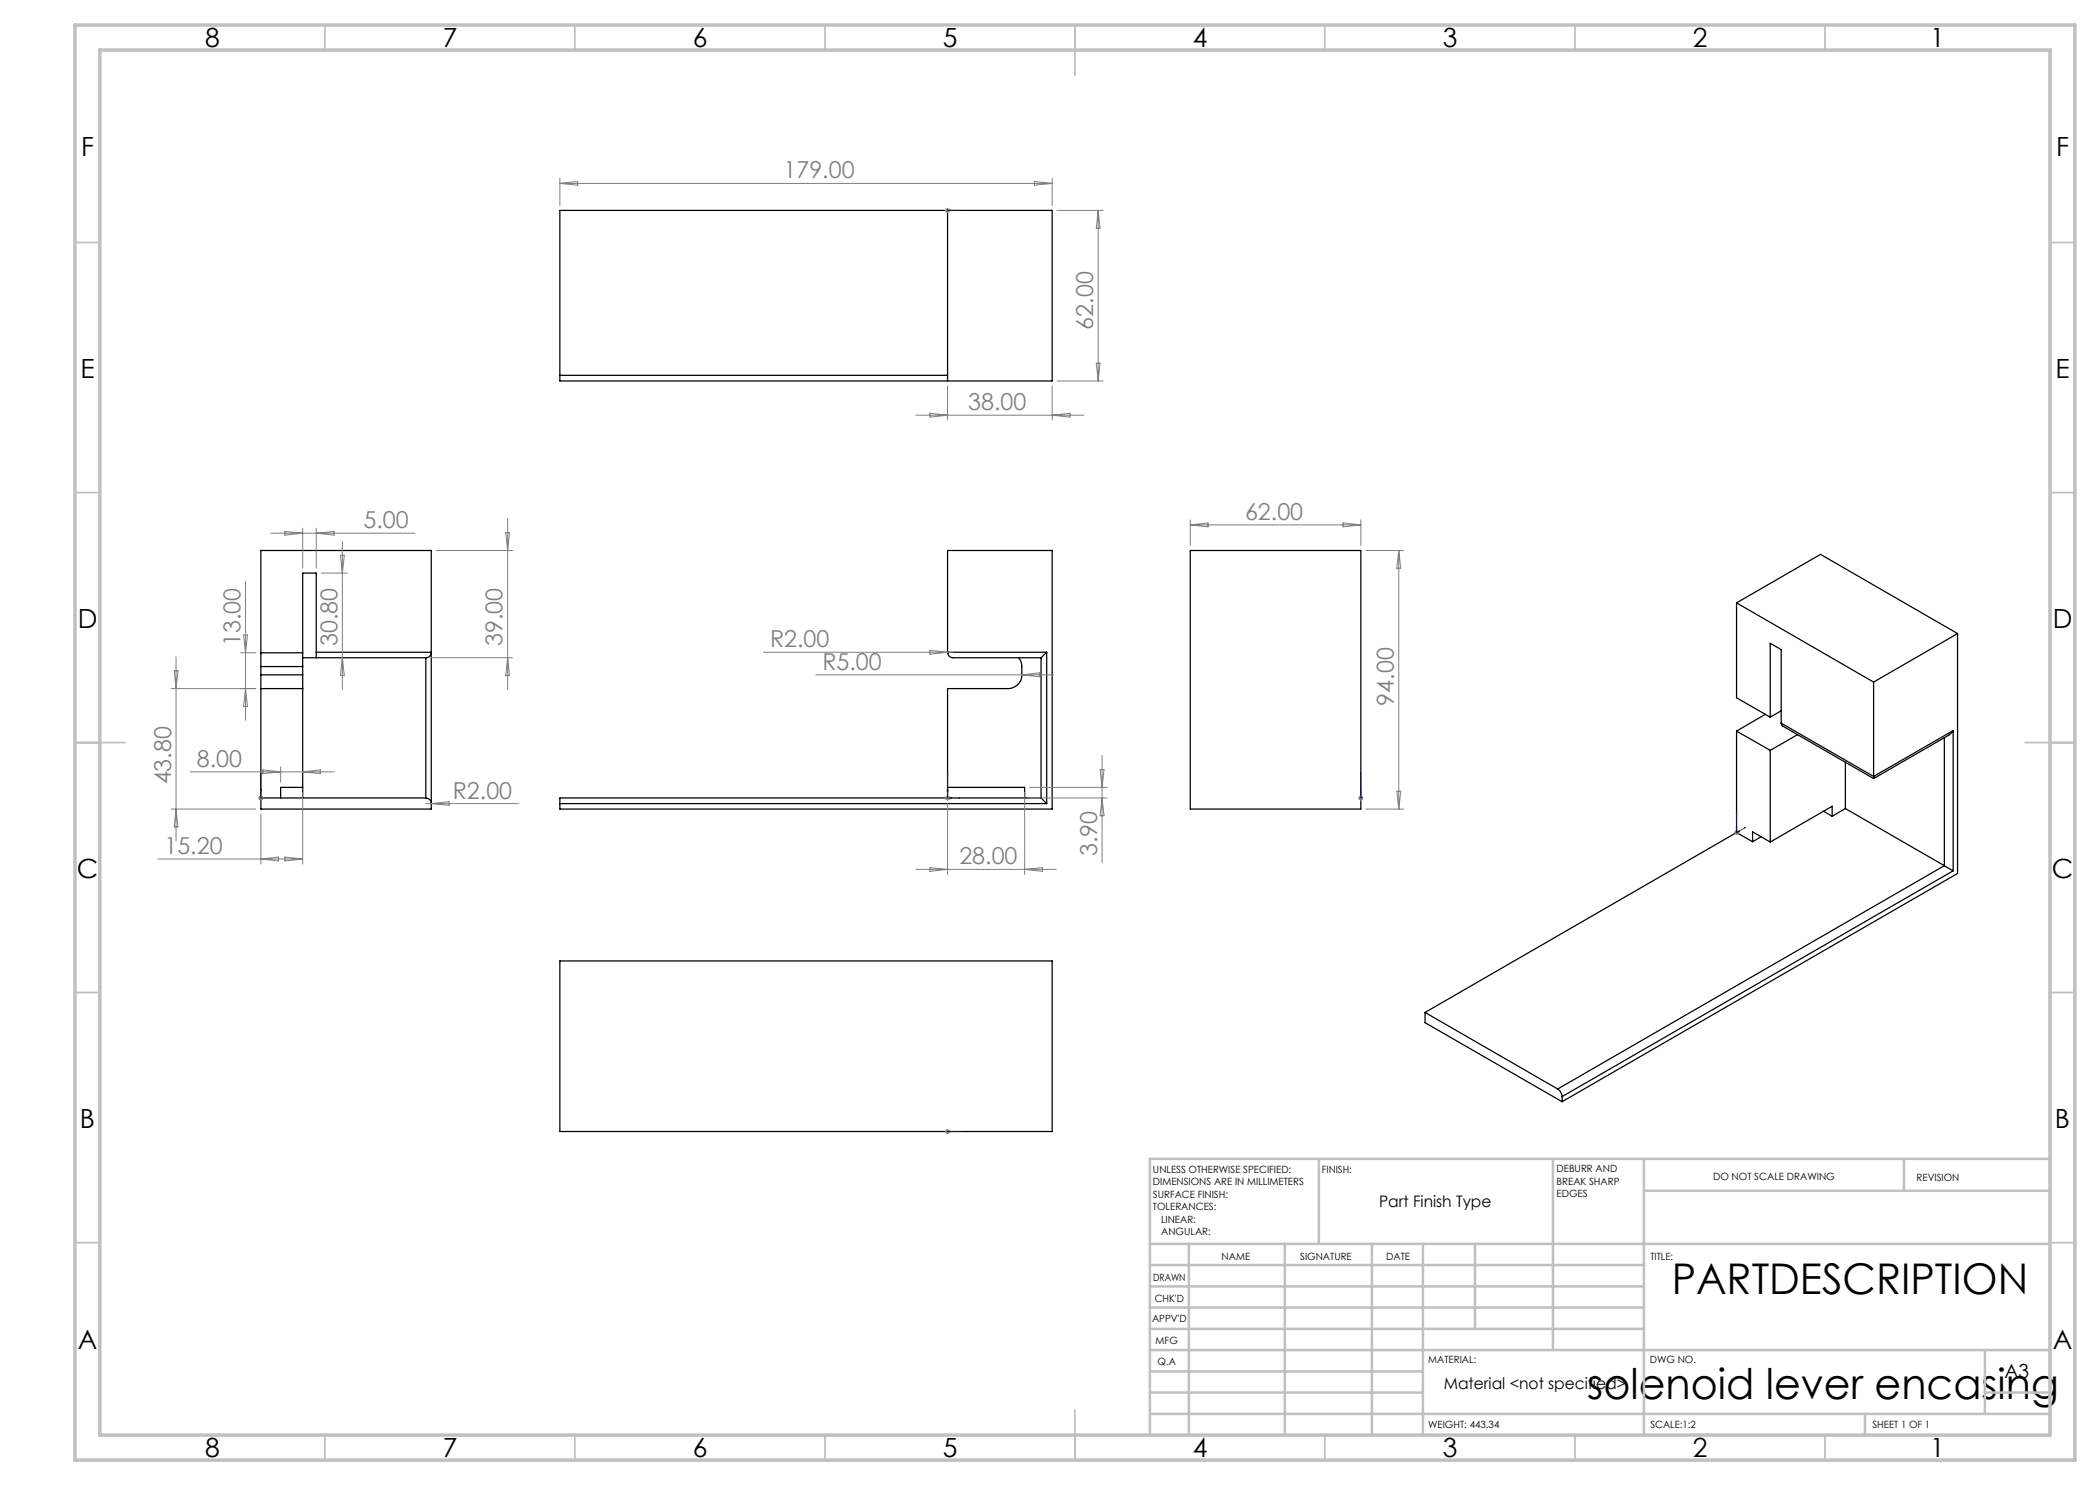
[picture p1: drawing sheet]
<svg xmlns="http://www.w3.org/2000/svg" width="420mm" height="297mm" viewBox="0 0 420 297" stroke-linecap="round" stroke-linejoin="round" font-family="sans-serif">
<g fill="none" stroke="#000" stroke-width=".25">
<path d="M112 42.1h98.4v34.1h-98.4zM189.5 42.1v34.1M112 75.1h77.5M238.1 110.1h34.1v51.7h-34.1zM52.2 130.6v2.7M52.2 135v2.7M52.2 130.6v-20.5h34.1v51.7h-34.1v-24.1M52.2 137.7h8.3M52.2 133.3v1.7M52.2 130.6h8.3M52.2 133.3h8.3M52.2 135h8.3"/>
<path d="M60.5 130.6v2.7M60.5 135v2.7M60.5 131.5h24.7M60.5 133.3v1.7M60.5 137.7v21.9M63.3 130.5h23a1.08 1.08 0 0 1-1.1 1M63.3 130.5v1M63.3 130.5v-15.9h-2.8v16M85.2 131.5v28.1M189.5 130.6h.1M189.5 130.6v-20.5h20.9v51.7h-98.4v-1.1M203.7 131.5a4.7 4.7 0 0 1 .6 4 2.76 2.76 0 0 1-2.7 2.2h-12.1v21.9"/>
<path d="M208.2 131.5v28.1M209.3 130.5l-1.1 1M209.3 130.5h-19.8a1.09 1.09 0 0 0 1.1 1h17.6M209.3 130.5v30.2M347.3 120.6v19l6.7 3.8M347.3 120.6l27.4 15.8M347.3 120.6l16.8-9.7 27.4 15.8M374.7 136.4v18.9M391.5 126.7l-16.8 9.7M391.5 126.7v48l-79.1 45.6M52.2 159.6h33M60.5 157.5h-4.4v2.1"/>
<path d="M85.2 159.6a1.15 1.15 0 0 1 1.1 1.1M189.5 157.5h15.4v2.1M208.2 159.6l1.1 1.1M208.2 159.6h-96.2v1.1M347.3 146.2v20.3M347.3 146.2l6.7 3.9M353.1 142.9l-5.8 3.3M354 143.4v-14.7l2.2 1.2v14.7M354 150.1v18.3M356.2 144.6l.3 .6 18.2 10.5M356.2 144.6l18.5 10.7M356.2 142.2l-2.2 1.2"/>
<path d="M359.5 146.9l-5.5 3.2M369.1 152.4v9.3M374.7 155.3v.4M388.9 147.6v25.5M390.6 146.1l-.9 .9-15 8.7M390.6 146.1l-15.9 9.2M390.6 146.1v28.1M112 160.7h97.3M347.3 166.5l3.2 1.8M347.3 166.5l-62.3 36M350.5 168.3v-1.9l3.5 2M352.2 167.4l-1.7 .9"/>
<path d="M364.7 162.2l1.7 1.1M366.4 163.3v-2l-12.4 7.1M369.1 161.7l19.8 11.4M369.1 161.7l-2.7 1.6M388.9 173.1l1.7 1.1M388.9 173.1l-77.4 44.7M390.6 174.2l-78.2 45.1M112 192.2h98.4v34.1h-98.4zM285 202.5v2l27.4 15.8M285 202.5l26.5 15.3M311.5 217.8a2.21 2.21 0 0 1 .9 1.5M312.4 219.3v1"/>
</g>
<g fill="none" stroke="#00f" stroke-width=".2">
<path d="M189.4 42.1h.3zM189.5 42.1h.1zM189.5 42.1h.1M190.4 42.1h-.4h.4M192.1 42.1h-.3h.3M192.1 42.1h-2.6M52.2 159.5v.2zM52.2 157.8v.4v-.4M52.2 159.6v.1zM52.2 154.5v.3v-.3M52.2 159.6h.1M52.2 154.5v5.1"/>
<path d="M189.5 157.8l.2 .4h-.3zM189.5 154.5v5.1h2.6M189.5 154.5l.1 .3h-.1zM190 159.5l.4 .1-.4 .1zM191.8 159.6h.3l-.3 .1zM272.2 159.6v.1zM272.2 154.5v.3v-.3M272.2 154.5v5.1M272.2 159.5v.2zM272.2 157.8v.4v-.4M272.2 159.6h.1M347.3 162.4v4.1"/>
<path d="M347.3 162.4v.2zM347.3 165.2l.1 .3-.2 .1zM347.6 166.3l.3-.1-.3 .2zM347.9 166.2l-.6 .3M348.9 165.5h.2l-.2 .1zM349.1 165.5l-1.8 1M189.4 226.3h.3zM189.5 226.3h.1zM189.5 226.3h.1M189.5 226.3h2.6M190.4 226.3h-.4h.4M192.1 226.3h-.3h.3"/>
</g>
<g fill="none" stroke="#808080" stroke-width=".2">
<path d="M112 35.7v5.4M112 36.7h98.4M112 36.7l3.5-.4v.7zM206.9 36.3l3.5 .4-3.5 .3zM210.4 35.7v5.4M189 42.1h1M189.2 41.7l.7 .7M189.5 41.6v1M189.9 41.7l-.7 .7M211.4 42.1h9.2M219.6 42.1v34.1M219.6 42.1l.4 3.5h-.7z"/>
<path d="M189.5 77.2v6.8M210.4 77.2v6.8M211.4 76.2h9.2M219.3 72.6h.7l-.4 3.6zM183.2 83h33.6M186 82.7l3.5 .3-3.5 .4zM210.4 83l3.6-.3v.7zM49.1 116.3v27.8M54.2 106.6h28.8M57 106.3l3.5 .3-3.5 .4zM60.5 105.7v7.9M63.3 105.7v7.9"/>
<path d="M63.3 106.6l3.5-.3v.7zM64.3 114.6h5.2M68.1 111.1h.8l-.4 3.5zM68.5 108.3v29.6M87.2 110.1h15.3M101.1 106.5h.8l-.4 3.6zM101.5 103.7v34.2M238.1 104v5.1M238.1 105h34.1M238.1 105l3.5-.4v.8zM268.6 104.6l3.6 .4-3.6 .4zM272.2 104v5.1"/>
<path d="M273.2 110.1h7.5M279.8 110.1v51.7M279.8 110.1l.3 3.6h-.7zM34.2 137.7h17M34.9 134.2h.7l-.4 3.5zM35.2 131.4v36.8M48.1 130.6h3.1M48.7 127h.8l-.4 3.6zM49.1 137.7l.4 3.6h-.8zM68.5 131.5l.4 3.6h-.8zM86.1 131.5h16.4M101.5 131.5l.4 3.6h-.8z"/>
<path d="M152.7 130.5h37.9M163.2 135h47.5M186 130.1l3.5 .4-3.5 .3zM204.4 135l3.5-.4v.8zM38.1 154.4h28.8M51.6 159.6h1.1M51.8 159.2l.7 .7M52.2 159.1v1M52.5 159.2l-.7 .7M52.6 154l3.5 .4-3.5 .3zM56.1 153.3v3.2M60.5 158.5v14.3"/>
<path d="M60.5 154.4l3.6-.4v.7zM189 159.6h1M189.2 159.2l.7 .7M189.5 159.1v1M189.9 159.2l-.7 .7M204.9 158.5v16.4M205.9 159.6h15.5M205.9 157.5h15.5M220 153.9h.8l-.4 3.6zM220.4 151.1v21.4M220.4 159.6l.4 3.6h-.8zM271.7 159.6h1"/>
<path d="M271.8 159.2l.7 .7M272.2 159.1v1M272.5 159.2l-.7 .7M279.4 158.3h.7l-.3 3.5zM31.6 171.8h28.9M34.2 161.8h17M35.2 161.8l.4 3.6h-.7zM52.2 162.8v10M52.2 171.8l3.5-.4v.8zM57 171.4l3.5 .4-3.5 .4zM85.2 160.7h18.5M86.3 160.7l3.5-.4v.8z"/>
<path d="M183.2 173.9h28.1M186 173.5l3.5 .4-3.5 .4zM189.5 160.6v14.3M204.9 173.9l3.6-.4v.8zM273.2 161.8h7.5M346.8 166.5h1M347 166.2l.7 .7M347.3 166v1M347.7 166.2l-.7 .7M189 226.3h1M189.2 226l.7 .7M189.5 225.8v1"/>
<path d="M189.9 226l-.7 .7"/>
</g>
<g fill="none" stroke="#c0c0c0" stroke-width=".35">
<path d="M65 5v5M115 5v5M165 5v5M215 5v10M265 5v5M315 5v5M365 5v5M15 48.5h5M410 48.5h5M15 98.5h5M410 98.5h5M15 148.5h10"/>
<path d="M405 148.5h10M15 198.5h5M410 198.5h5M15 248.5h5M410 248.5h5M65 287v5M115 287v5M165 287v5M215 282v10M265 287v5M315 287v5M365 287v5"/>
</g>
<g fill="none" stroke="#c0c0c0" stroke-width=".5">
<path d="M263.8 231.8v17M310.6 231.8v38.2M328.8 231.8v55.2M328.8 238.2h81.2M380.8 231.8v6.4M410 231.8h-180v55.2M230 248.8h180M230 257.3h98.8M230 253h98.8M237.8 248.8v38.2M257 248.8v38.2M274.4 248.8v38.2"/>
<path d="M284.6 248.8v38.2M295 248.8v17M230 265.8h98.8M230 261.5h98.8M230 278.5h54.6M230 274.3h54.6M230 270h180M397 278.5h13M397 270v12.8M230 282.8h180M373 282.8v4.2"/>
</g>
<path d="M15 5h400v287h-400zM20 10h390v277h-390z" fill="none" stroke="#c0c0c0" stroke-width=".7"/>
<g fill="#00f">
<path d="M191.8 159.6h.3l-.3 .1zM189.5 154.5l.1 .3h-.1z"/>
<path d="M190 42.1h.4zM189.4 42.1h.3zM52.2 159.6v.1zM52.2 154.5v.3z"/>
<path d="M190 159.5l.4 .1-.4 .1zM189.5 157.8l.2 .4h-.3zM191.8 42.1h.3zM189.5 42.1h.1zM272.2 159.5v.2zM272.2 157.8v.4zM191.8 226.3h.3zM189.5 226.3h.1zM190 226.3h.4zM189.4 226.3h.3zM348.9 165.5h.2l-.2 .1zM347.3 162.4v.2zM347.6 166.3l.3-.1-.3 .2zM347.3 165.2l.1 .3-.2 .1z"/>
<path d="M52.2 159.5v.2zM52.2 157.8v.4zM272.2 159.6v.1zM272.2 154.5v.3z"/>
</g>
<g font-size="8.5">
<text x="334.3" y="258.8">PARTDESCRIPTION</text>
<text x="317.5" y="279.7">solenoid lever encasing</text>
</g>
<g font-size="5.3">
<text x="41" y="9.5">8</text>
<text x="88.5" y="9.5">7</text>
<text x="138.5" y="9.5">6</text>
<text x="188.5" y="9.5">5</text>
<text x="238.5" y="9.5">4</text>
<text x="288.5" y="9.5">3</text>
<text x="338.5" y="9.5">2</text>
<text x="386" y="9.5">1</text>
<text x="16.2" y="31.2">F</text>
<text x="411.2" y="31.2">F</text>
<text x="16.1" y="75.5">E</text>
<text x="411.1" y="75.5">E</text>
<text x="15.5" y="125.5">D</text>
<text x="410.5" y="125.5">D</text>
<text x="15.4" y="175.5">C</text>
<text x="410.4" y="175.5">C</text>
<text x="16" y="225.5">B</text>
<text x="411" y="225.5">B</text>
<text x="15.5" y="269.7">A</text>
<text x="410.5" y="269.7">A</text>
<text x="41" y="291.5">8</text>
<text x="88.5" y="291.5">7</text>
<text x="138.5" y="291.5">6</text>
<text x="188.5" y="291.5">5</text>
<text x="238.5" y="291.5">4</text>
<text x="288.5" y="291.5">3</text>
<text x="338.5" y="291.5">2</text>
<text x="386" y="291.5">1</text>
</g>
<g font-size="4.7" fill="#808080">
<text x="156.7" y="35.6">179.00</text>
<text x="218.6" y="65.9" transform="rotate(-90 218.6 65.9)">62.00</text>
<text x="193.7" y="82">38.00</text>
<text x="72.7" y="105.6">5.00</text>
<text x="249" y="103.9">62.00</text>
<text x="48.1" y="129.2" transform="rotate(-90 48.1 129.2)">13.00</text>
<text x="67.5" y="129.2" transform="rotate(-90 67.5 129.2)">30.80</text>
<text x="100.5" y="129.2" transform="rotate(-90 100.5 129.2)">39.00</text>
<text x="154" y="129.4">R2.00</text>
<text x="164.5" y="133.9">R5.00</text>
<text x="278.8" y="141.1" transform="rotate(-90 278.8 141.1)">94.00</text>
<text x="39.4" y="153.3">8.00</text>
<text x="34.2" y="156.9" transform="rotate(-90 34.2 156.9)">43.80</text>
<text x="90.6" y="159.8">R2.00</text>
<text x="32.9" y="170.8">15.20</text>
<text x="191.9" y="172.9">28.00</text>
<text x="219.4" y="171.2" transform="rotate(-90 219.4 171.2)">3.90</text>
</g>
<text font-size="3.9" x="400.9" y="275.5">A3</text>
<g font-size="3.2">
<text x="275.8" y="241.4">Part Finish Type</text>
<text x="288.8" y="277.9">Material &lt;not specified&gt;</text>
</g>
<g font-size="2">
<text x="230.6" y="234.6">UNLESS OTHERWISE SPECIFIED:</text>
<text x="230.6" y="237.1">DIMENSIONS ARE IN MILLIMETERS</text>
<text x="230.6" y="239.6">SURFACE FINISH:</text>
<text x="264.4" y="234.6">FINISH:</text>
<text x="311.3" y="234.5">DEBURR AND</text>
<text x="311.3" y="237">BREAK SHARP</text>
<text x="311.3" y="239.5">EDGES</text>
<text x="342.6" y="236">DO NOT SCALE DRAWING</text>
<text x="383.3" y="236.2">REVISION</text>
<text x="230.6" y="242.1">TOLERANCES:</text>
<text x="232.2" y="244.6">LINEAR:</text>
<text x="232.2" y="247.1">ANGULAR:</text>
<text x="244.3" y="252">NAME</text>
<text x="260" y="251.9">SIGNATURE</text>
<text x="277.2" y="251.9">DATE</text>
<text x="330.1" y="251.9">TITLE:</text>
<text x="230.6" y="256.1">DRAWN</text>
<text x="230.9" y="260.3">CHK'D</text>
<text x="230.4" y="264.4">APPV'D</text>
<text x="231.1" y="268.8">MFG</text>
<text x="231.5" y="273">Q.A</text>
<text x="285.6" y="272.5">MATERIAL:</text>
<text x="330" y="272.5">DWG NO.</text>
<text x="285.6" y="285.5">WEIGHT: 443.34</text>
<text x="330.1" y="285.6">SCALE:1:2</text>
<text x="374.5" y="285.6">SHEET 1 OF 1</text>
</g>
</svg>
